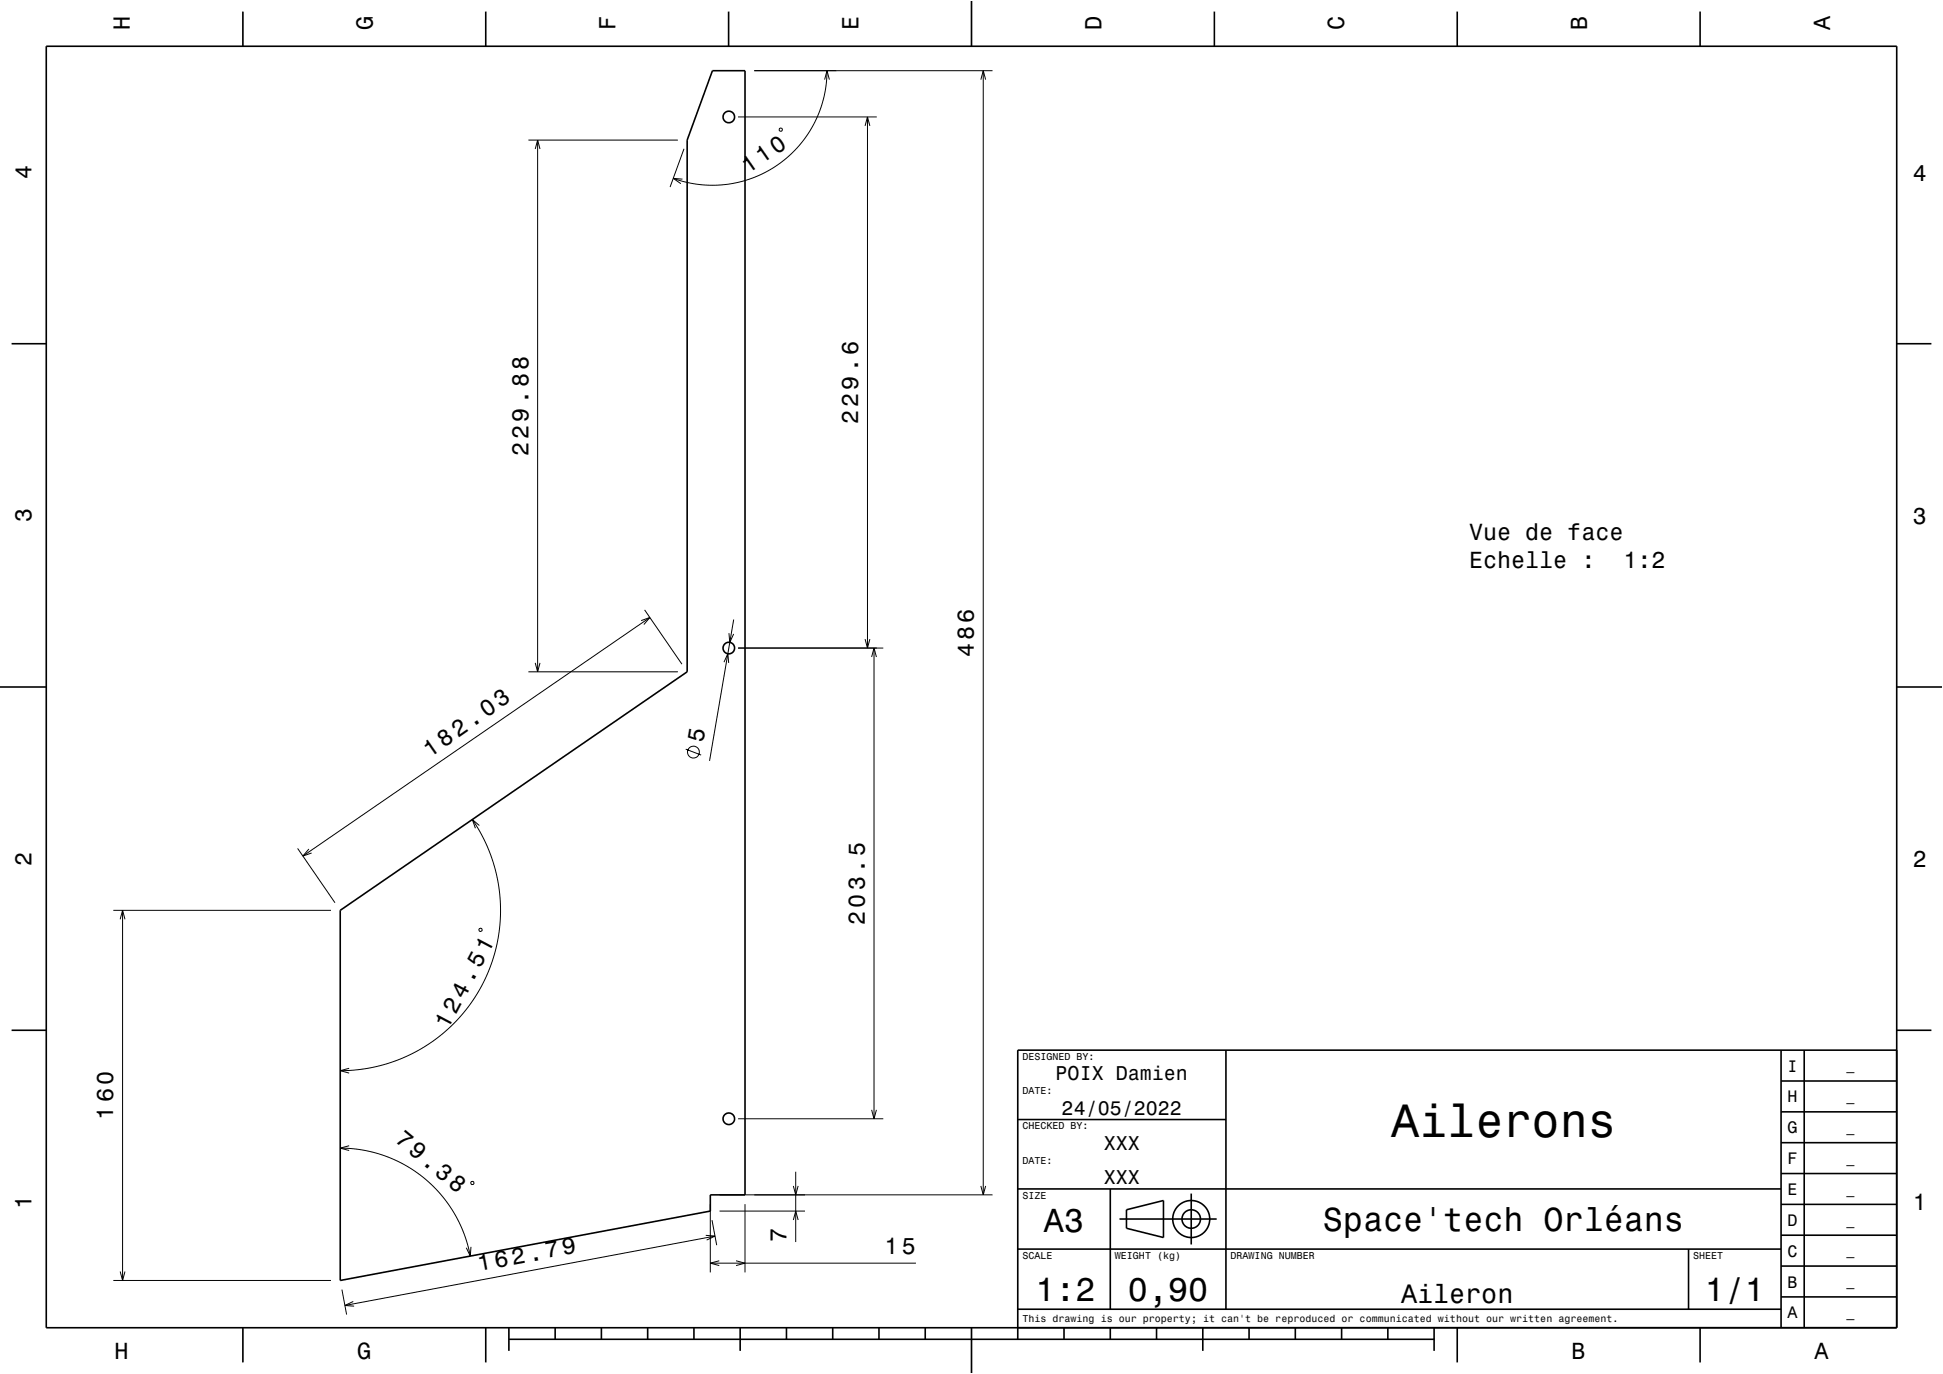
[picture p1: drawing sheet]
<svg xmlns="http://www.w3.org/2000/svg" width="420mm" height="297mm" viewBox="0 0 420 297" stroke-linecap="round" stroke-linejoin="round" font-family="sans-serif">
<g fill="none" stroke="#000" stroke-width=".22">
<path d="M163 15.3h51.5M178.2 17.2l.6-1.9 .5 1.9M178.8 15.3l-.2 3-.5 2.7-.9 2.9-1.2 2.7-1.4 2.4-1.8 2.4-2.3 2.3-2.3 1.9-2.8 1.7-2.5 1.1-2.9 .9-2.7 .5-2.9 .2-3-.1-3.2-.6-2.7-.7M212 17.2l.5-1.9 .6 1.9M212.5 15.3v243M114.2 30.3h32.3M115.7 32.2l.5-1.9 .5 1.9M116.2 30.3v114.9M147.5 38.7l-2-.1 1.7 1.1M147.9 32.2l-3.1 8.2M159.5 25.3h30M168.5 27.8l.5-.1 .1 .6h-.5z"/>
<path d="M187 27.2l.5-1.9 .5 1.9M187.5 25.3v114.8M138.6 134.2l1.9-.7-1.3 1.5M139.3 131.8l8.1 11.8M140.5 133.5l-75 51.5M157.6 136.9l.2 1.9 .8-1.8M158.6 133.9l-5.2 30.6M187 138.2l.5 1.9 .5-1.9M114.2 145.2h32.3M115.7 143.3l.5 1.9 .5-1.9M156.5 143.1l.8-1.8 .2 2M159.5 140.1h31.4"/>
<path d="M188.4 142l.5-1.9 .5 1.9M188.9 140.1v101.7M102.1 177.1l2.2 3.7 1.9 4.4 1.2 4.3 .7 5v4.5l-.6 4.9-1.3 4.3-1.8 4.4-2.5 4.1-3 3.7-3.4 3.2-3.9 2.8-4.2 2.2-4.5 1.5-4.9 1-4.5 .3M103.6 178.4l-1.5-1.3 .7 1.9M148.2 161.9l3.4 1.3M24.5 196.8h47M26 198.7l.5-1.9 .5 1.9M26.5 196.8v80M64.3 183.4l8.1 11.7M66.8 183.5l-1.3 1.5 1.9-.6M103.6 200.7h.5v.6l-.5-.1zM75.5 230.9l-2 .5 2 .6"/>
<path d="M188.4 239.9l.5 1.9 .5-1.9M73.5 248.2l2.7 .1 2.4 .3 2.2 .5 2.7 .9 2.5 1 2 1.1 3.9 2.7 3.3 3.3 1.4 1.8 1.6 2.3 1.1 2.2 1.1 2.5 1.3 4.6M75.5 247.7l-2 .5 2 .5M101.9 255.4l.5 .1-.1 .5-.5-.1zM155.5 258.3h59M159.5 241.8h31.4M171.5 256.3l.5 2 .5-2M172 253.3v15.2M212 256.3l.5 2 .6-2M24.5 276.8h47M26 274.8l.5 2 .5-2M73.9 278.7l1 5.5"/>
<path d="M101.8 269.5l-.1 2-.9-1.8M152.6 267l2 .2-1.8 .9M153.5 260.3v14.7M153.5 273h44.5M153.9 263.7l1 5.5M154.6 267.2l-80 15M155.5 272.5l-2 .5 2 .6M155.5 261.8h18.5M159.1 272.5l1.9 .5-1.9 .6M161 260.3v14.7M171.5 263.7l.5-1.9 .5 1.9M76.4 281.3l-1.8 .9 1.9 .1"/>
<circle cx="149.9" cy="162.6" r="1.28"/>
</g>
<g fill="none" stroke="#000" stroke-width=".35">
<path d="M10 10h400v277h-400zM52.5 2.5v7.5M105 2.5v7.5M154 15.3h7v243h-7.5v3.5l-80 15v-80l75-51.6v-114.9zM157.5 2.5v7.5M210 0v10M262.5 2.5v7.5M315 2.5v7.5M367.5 2.5v7.5M2.5 74.3h7.5M410 74.3h7.5M0 148.5h10"/>
<path d="M410 148.5h10M2.5 222.7h7.5M265 227v56M385 233.7h25M385 227v60M390 227v60M410 222.7h7.5M410 227h-190v62.5M220 257h165M220 242h45M240 257v26M257.5 258v11"/>
<path d="M385 253.7h25M385 247h25M385 240.3h25M220 270h165M242 263.5h21M243.5 261.5l8-2v8l-8-2zM365 270v13M385 273.7h25M385 267h25M385 260.3h25M52.5 287v7.5M105 287v7.5"/>
<path d="M110 289.5h200M110 287v5M120 287v2.5M130 287v2.5M140 287v2.5M150 287v2.5M160 287v5M170 287v2.5M180 287v2.5M190 287v2.5M200 287v2.5M210 287v10"/>
<path d="M220 283h165M230 287v2.5M240 287v2.5M250 287v2.5M260 287v5M270 287v2.5M280 287v2.5M290 287v2.5M300 287v2.5M310 287v5M315 287v7.5M367.5 287v7.5"/>
<path d="M385 280.3h25"/>
<circle cx="157.5" cy="25.3" r="1.25"/>
<circle cx="157.5" cy="140.1" r="1.25"/>
<circle cx="157.5" cy="241.8" r="1.25"/>
<circle cx="257.5" cy="263.5" r="2"/>
<circle cx="257.5" cy="263.5" r="4"/>
</g>
<path d="M0 0h420v297h-420" fill="none" stroke="#fff" stroke-width=".22"/>
<text font-size="10.1" x="300.7" y="245.7">Ailerons</text>
<g font-size="7.2">
<text x="225.7" y="266.3">A3</text>
<text x="286" y="266.1">Space'tech Orléans</text>
<text x="223.8" y="281.3">1:2</text>
<text x="243.8" y="281.3">0,90</text>
<text x="368.5" y="281.3">1/1</text>
</g>
<text font-size="5.8" x="302.9" y="281.6">Aileron</text>
<g font-size="5.1">
<text x="152" y="160.6" transform="rotate(-80 152 160.6)">5</text>
<text x="96.8" y="222.7" transform="rotate(-62 96.8 222.7)">124.51</text>
<text x="85.2" y="246.7" transform="rotate(40 85.2 246.7)">79.38</text>
</g>
<g font-size="5">
<text x="28.1" y="6.5" transform="rotate(-90 28.1 6.5)">H</text>
<text x="80.6" y="6.5" transform="rotate(-90 80.6 6.5)">G</text>
<text x="133.1" y="6.5" transform="rotate(-90 133.1 6.5)">F</text>
<text x="185.6" y="6.5" transform="rotate(-90 185.6 6.5)">E</text>
<text x="238.1" y="6.5" transform="rotate(-90 238.1 6.5)">D</text>
<text x="290.6" y="6.5" transform="rotate(-90 290.6 6.5)">C</text>
<text x="343.1" y="6.5" transform="rotate(-90 343.1 6.5)">B</text>
<text x="395.6" y="6.5" transform="rotate(-90 395.6 6.5)">A</text>
<text x="6.8" y="38.7" transform="rotate(-90 6.8 38.7)">4</text>
<text x="161.7" y="37.7" transform="rotate(-35 161.7 37.7)">110</text>
<text x="413.5" y="39">4</text>
<text x="185.5" y="91.7" transform="rotate(-90 185.5 91.7)">229.6</text>
<text x="114.2" y="98.6" transform="rotate(-90 114.2 98.6)">229.88</text>
<text x="6.8" y="112.9" transform="rotate(-90 6.8 112.9)">3</text>
<text x="413.5" y="113.2">3</text>
<text x="317.5" y="116.6">Vue de face</text>
<text x="317.5" y="122.7">Echelle :</text>
<text x="350.9" y="122.7">1:2</text>
<text x="210.5" y="142" transform="rotate(-90 210.5 142)">486</text>
<text x="92.9" y="163.8" transform="rotate(-35 92.9 163.8)">182.03</text>
<text x="6.8" y="187.1" transform="rotate(-90 6.8 187.1)">2</text>
<text x="413.5" y="187.4">2</text>
<text x="186.9" y="199.9" transform="rotate(-90 186.9 199.9)">203.5</text>
<text x="24.5" y="242" transform="rotate(-90 24.5 242)">160</text>
<text x="6.8" y="261.3" transform="rotate(-90 6.8 261.3)">1</text>
<text x="413.5" y="261.6">1</text>
<text x="170" y="268.5" transform="rotate(-90 170 268.5)">7</text>
<text x="103.5" y="274.7" transform="rotate(-10 103.5 274.7)">162.79</text>
<text x="191.2" y="271">15</text>
<text x="24.7" y="293.8">H</text>
<text x="77.2" y="293.8">G</text>
<text x="339.7" y="293.8">B</text>
<text x="392.2" y="293.8">A</text>
</g>
<g font-size="4.3">
<text x="228.2" y="233.5">POIX Damien</text>
<text x="229.5" y="241">24/05/2022</text>
<text x="238.6" y="248.5">XXX</text>
<text x="238.6" y="256">XXX</text>
</g>
<g font-size="3.6">
<text x="386.4" y="231.6">I</text>
<text x="386.4" y="238.3">H</text>
<text x="386.4" y="245">G</text>
<text x="386.4" y="251.6">F</text>
<text x="386.4" y="258.3">E</text>
<text x="386.4" y="265">D</text>
<text x="386.4" y="271.6">C</text>
<text x="386.4" y="278.3">B</text>
<text x="386.4" y="285">A</text>
</g>
<g font-size="2.9">
<text x="399.1" y="231.4">_</text>
<text x="399.1" y="238">_</text>
<text x="399.1" y="244.7">_</text>
<text x="399.1" y="251.4">_</text>
<text x="399.1" y="258">_</text>
<text x="399.1" y="264.7">_</text>
<text x="399.1" y="271.4">_</text>
<text x="399.1" y="278">_</text>
<text x="399.1" y="284.7">_</text>
</g>
<g font-size="2.2">
<text x="221" y="229.1">DESIGNED BY:</text>
<text x="221" y="236.6">DATE:</text>
<text x="221" y="244.1">CHECKED BY:</text>
<text x="221" y="251.6">DATE:</text>
<text x="221" y="259.1">SIZE</text>
<text x="221" y="272.1">SCALE</text>
<text x="241" y="272.1">WEIGHT (kg)</text>
<text x="266" y="272.1">DRAWING NUMBER</text>
<text x="366" y="272.1">SHEET</text>
<text x="221" y="285.8">This drawing is our property; it can't be reproduced or communicated without our written agreement.</text>
</g>
</svg>
